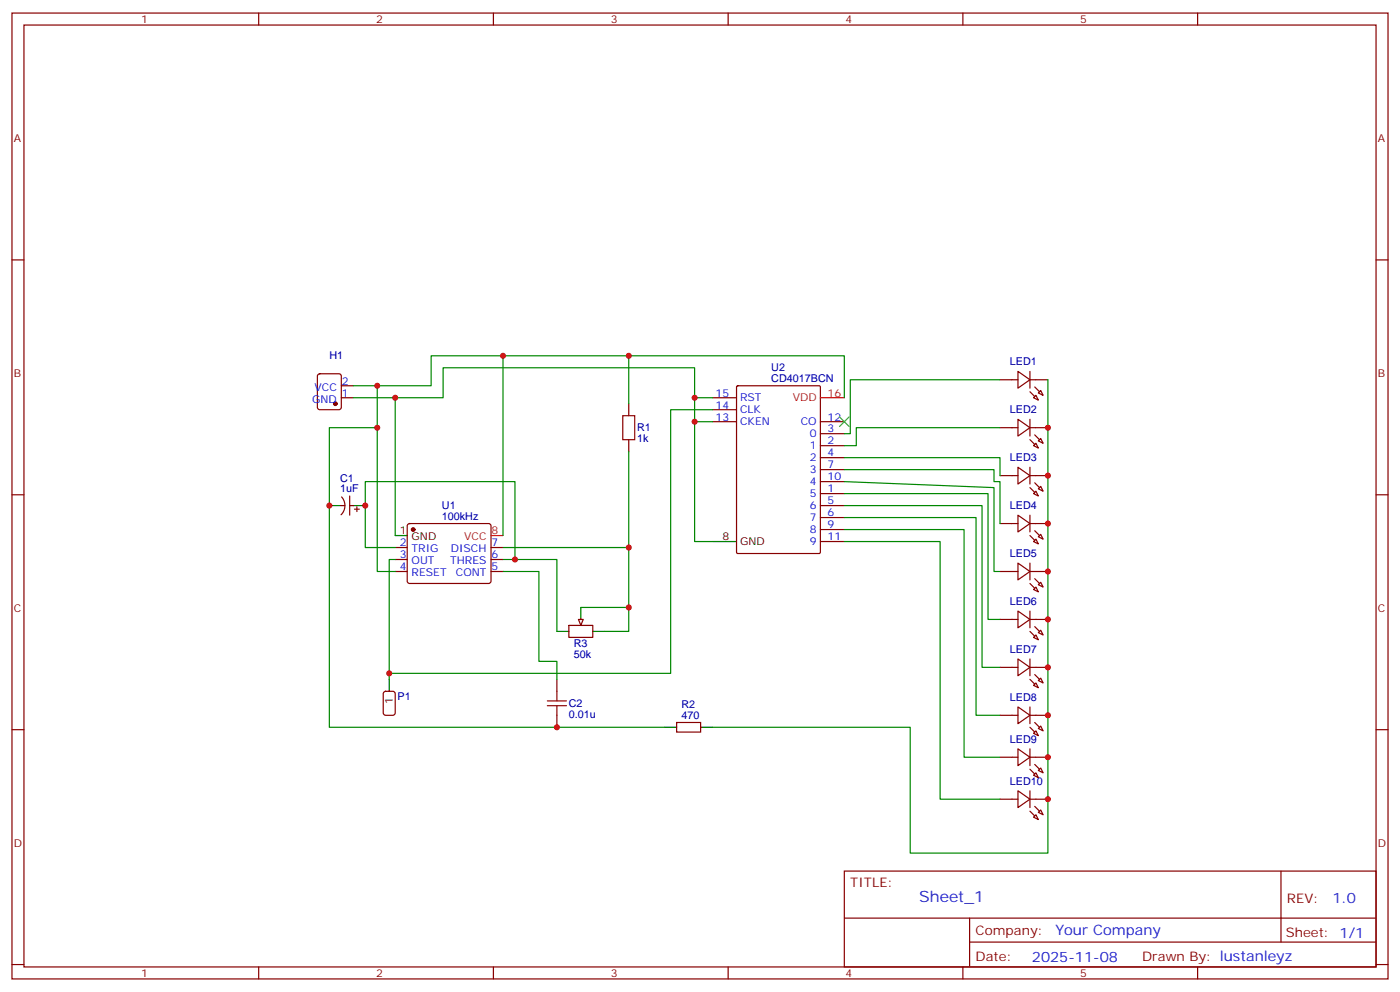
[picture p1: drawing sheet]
<svg xmlns="http://www.w3.org/2000/svg" width="412mm" height="292mm" viewBox="0 0 412 292" stroke-linecap="round" stroke-linejoin="round" font-family="sans-serif">
<g fill="none" stroke="#870000" stroke-width=".35">
<path d="M3.5 3.8h405.4v284.4h-405.4zM7.1 7.4h398.2v277.3h-398.2zM76.2 3.8v3.6M145.3 3.8v3.6M214.5 3.8v3.6M283.6 3.8v3.6M352.8 3.8v3.6M3.5 76.5h3.6M405.3 76.5h3.6M93.7 110.2l.5-.2h5.6l.7 .5v9.4l-.4 .7h-5.9l-.7-.4v-9.5zM100.5 117.1h3.6M100.5 113.6h3.6"/>
<path d="M185.2 118.9v3.5M209.9 117.1h7.1M217 113.7l.3-.1h24l.3 .1 .1 48.9-.2 .3h-24.2l-.3-.1zM185.2 129.4v3.6M209.9 124.1h7.1M209.9 120.6h7.1M241.7 131.2h7M241.7 127.7h7M241.7 134.7h7M241.7 138.3h7M241.7 124.1h7M3.5 145.7h3.6"/>
<path d="M100.5 148.8h1.1M100.6 146.3a3.8 3.8 0 0 1-.1 5.2M103 148.8h1.1M103 146v5.7M104.4 149.9h1.4M105.1 149.2v1.4M120.2 154.3l.4-.2h23.3l.5 .2 .2 .5v16.5l-.7 .5-23.5-.1-.5-.6v-16.3zM241.7 145.3h7M241.7 148.8h7M241.7 152.4h7M241.7 155.9h7M241.7 141.8h7"/>
<path d="M241.7 159.4h7M405.3 145.7h3.6M116.4 161.2h3.5M116.4 164.7h3.5M116.4 168.2h3.5M144.6 161.2h3.6M144.6 164.7h3.6M144.6 168.2h3.6M164 200v3.5M167.6 184.1h7v3.5h-7zM3.5 214.8h3.6M164 210.6v3.5"/>
<path d="M199.3 212.7h7.1v2.8h-7.1zM405.3 214.8h3.6M248.7 256.4h156.6v28.3h-156.6zM377.3 256.5v20.8M248.7 270.3h156.5M285.6 277.3h119.6M285.6 270.3v14.1M3.5 284h3.6M76.2 284.7v3.5M145.3 284.7v3.5M214.5 284.7v3.5M283.6 284.7v3.5"/>
<path d="M352.8 284.7v3.5M405.3 284h3.6"/>
</g>
<path d="M97 148.8h3.5M104.1 148.8h3.5M116.4 157.7h3.5M209.9 159.4h7.1M171.1 178.8v3.6M164 185.9h3.6M174.6 185.9h3.6M195.8 214.1h3.5M206.4 214.1h3.5" fill="none" stroke="#000" stroke-width=".35"/>
<path d="M241.7 117.1h7M144.6 157.7h3.6" fill="none" stroke="#f00" stroke-width=".35"/>
<g fill="#870000" stroke="#870000" stroke-width=".35">
<circle cx="121.7" cy="155.9" r=".53"/>
<circle cx="98.8" cy="118.9" r=".53"/>
</g>
<path d="M183.4 122.4h3.6v7h-3.6zM161.2 207.8h5.7M161.2 206.3h5.7M164 203.5v2.8M164 207.8v2.8" fill="none" stroke="#a10000" stroke-width=".35"/>
<path d="M170.4 182.4h1.4l-.7 1.7z" fill="#f0f0f0" stroke="#870000" stroke-width=".35"/>
<g fill="none" stroke="#870000" stroke-width=".35">
<path d="M294.6 111.8h5.3M299.9 109.3l3.5 2.5-3.5 2.5zM303.4 111.8h5.3M303.4 109.3v5M304.4 117.1l.8-.7 .7 1.4zM305.9 115.7l.7-.7 .7 1.4zM294.6 125.9h5.3M299.9 123.4l3.5 2.5-3.5 2.5zM299.9 137.5l3.5 2.5-3.5 2.5zM303.4 123.4v5M303.4 137.5v5M303.4 125.9h5.3"/>
<path d="M304.4 131.2l.8-.7 .7 1.4zM305.9 129.8l.7-.7 .7 1.4zM294.6 140h5.3M294.6 154.1h5.3M299.9 151.7l3.5 2.4-3.5 2.5zM303.4 151.7v4.9M303.4 140h5.3M303.4 154.1h5.3M304.4 145.3l.8-.7 .7 1.4zM304.4 159.4l.8-.7 .7 1.4zM305.9 143.9l.7-.7 .7 1.4zM305.9 158l.7-.7 .7 1.4z"/>
<path d="M294.6 168.2h5.3M299.9 165.8l3.5 2.4-3.5 2.5zM299.9 179.9l3.5 2.5-3.5 2.4zM303.4 165.8v4.9M303.4 179.9v4.9M303.4 168.2h5.3M304.4 173.5l.8-.7 .7 1.4zM305.9 172.1l.7-.7 .7 1.4zM294.6 182.4h5.3M294.6 196.5h5.3M299.9 194l3.5 2.5-3.5 2.4zM303.4 194v4.9"/>
<path d="M303.4 182.4h5.3M303.4 196.5h5.3M304.4 187.6l.8-.7 .7 1.4zM305.9 186.2l.7-.7 .7 1.4zM113.1 203.7l.5-.2h2.1l.7 .4v6l-.4 .6-2.4 .1-.7-.5v-5.9zM294.6 210.6h5.3M299.9 208.1l3.5 2.5-3.5 2.4zM303.4 208.1v4.9M303.4 210.6h5.3M304.4 201.8l.8-.8 .7 1.5zM304.4 215.9l.8-.7 .7 1.4zM305.9 200.3l.7-.7 .7 1.4z"/>
<path d="M305.9 214.5l.7-.8 .7 1.5zM294.6 222.9h5.3M294.6 235.3h5.3M299.9 220.5l3.5 2.4-3.5 2.5zM299.9 232.8l3.5 2.5-3.5 2.4zM303.4 220.5v4.9M303.4 232.8v4.9M303.4 222.9h5.3M303.4 235.3h5.3M304.4 228.2l.8-.7 .7 1.4zM305.9 226.8l.7-.7 .7 1.4zM305.9 239.1l.7-.7 .7 1.5z"/>
<path d="M304.4 240.6l.8-.7 .7 1.4z"/>
</g>
<g fill="#870000" stroke="#870000" stroke-width=".35">
<path d="M304.8 113.9l1.4 1.4z"/>
<path d="M303.4 115.3l1.4 1.4z"/>
<path d="M304.8 128l1.4 1.4z"/>
<path d="M303.4 129.4l1.4 1.4z"/>
<path d="M304.8 142.1l1.4 1.4z"/>
<path d="M303.4 143.5l1.4 1.5z"/>
<path d="M304.8 156.2l1.4 1.5z"/>
<path d="M303.4 157.7l1.4 1.4z"/>
<path d="M304.8 170.4l1.4 1.4z"/>
<path d="M303.4 171.8l1.4 1.4z"/>
<path d="M304.8 184.5l1.4 1.4z"/>
<path d="M303.4 185.9l1.4 1.4z"/>
<path d="M304.8 198.6l1.4 1.4z"/>
<path d="M303.4 200l1.4 1.4z"/>
<path d="M304.8 212.7l1.4 1.4z"/>
<path d="M303.4 214.1l1.4 1.4z"/>
<path d="M304.8 225l1.4 1.4z"/>
<path d="M303.4 226.4l1.4 1.5z"/>
<path d="M304.8 237.4l1.4 1.4z"/>
<path d="M303.4 238.8l1.4 1.4z"/>
</g>
<path d="M114.7 200v3.5" fill="none" stroke="#000" stroke-width=".35"/>
<g fill="none" stroke="#008700" stroke-width=".35">
<path d="M104.1 113.6h22.9v-8.9h121.7v12.4M104.1 117.1h26.4v-8.8h74.1v51.1h5.3M111.1 113.6v54.6h5.3M116.4 117.1v40.6M148.2 104.7v53M185.2 104.7v14.2M204.6 117.1h5.3M294.6 111.8h-44.1v15.9h-1.8M308.7 111.8v139.3h-40.6v-37h-58.2M111.1 125.9h-14.1v88.2h98.8M185.2 133v28.2h-37M204.6 124.1h5.3"/>
<path d="M209.9 120.6h-12.3v77.6h-82.9v-33.5h1.7M248.7 134.7h45.9v5.3M248.7 138.3h44.1v3.5h1.8v12.3M294.6 125.9h-42.4v5.3h-3.5M248.7 141.8l44.1 1.7v24.7h1.8M248.7 145.3h42.3v37.1h3.6M248.7 152.4h38.8v58.2h7.1M248.7 155.9h35.3v67h10.6M248.7 159.4h28.2v75.9h17.7M248.7 148.8h40.6v47.7h5.3M116.4 161.2h-8.8v-19.4h44.1v22.9M148.2 164.7h15.8v21.2"/>
<path d="M148.2 168.2h10.5v26.5h5.3v5.3M171.1 178.8h14.1M185.2 161.2v24.7h-7M114.7 198.2v1.8"/>
</g>
<path d="M247.3 122.7l2.8 2.9M250.1 122.7l-2.8 2.9" fill="none" stroke="#3c3" stroke-width=".35"/>
<g fill="#c00">
<circle cx="308.7" cy="125.9" r=".88"/>
<circle cx="308.7" cy="140" r=".88"/>
<circle cx="308.7" cy="154.1" r=".88"/>
<circle cx="308.7" cy="168.2" r=".88"/>
<circle cx="308.7" cy="182.4" r=".88"/>
<circle cx="308.7" cy="196.5" r=".88"/>
<circle cx="308.7" cy="210.6" r=".88"/>
<circle cx="308.7" cy="222.9" r=".88"/>
<circle cx="308.7" cy="235.3" r=".88"/>
<circle cx="148.2" cy="104.7" r=".88"/>
<circle cx="204.6" cy="117.1" r=".88"/>
<circle cx="204.6" cy="124.1" r=".88"/>
<circle cx="185.2" cy="104.7" r=".88"/>
<circle cx="185.2" cy="161.2" r=".88"/>
<circle cx="185.2" cy="178.8" r=".88"/>
<circle cx="151.7" cy="164.7" r=".88"/>
<circle cx="107.6" cy="148.8" r=".88"/>
<circle cx="116.4" cy="117.1" r=".88"/>
<circle cx="114.7" cy="198.2" r=".88"/>
<circle cx="111.1" cy="113.6" r=".88"/>
<circle cx="111.1" cy="125.9" r=".88"/>
<circle cx="97" cy="148.8" r=".88"/>
<circle cx="164" cy="214.1" r=".88"/>
</g>
<text font-size="4.6" fill="#00f" x="270.8" y="265.5">Sheet_1</text>
<g font-size="4.2" fill="#00f">
<text x="392.5" y="265.7">1.0</text>
<text x="310.9" y="275.3">Your Company</text>
<text x="304" y="283.1">2025-11-08</text>
</g>
<g font-size="3.9" fill="#800">
<text x="250.5" y="261">TITLE:</text>
<text x="379.1" y="265.7">REV:</text>
<text x="287.4" y="275.2">Company:</text>
<text x="378.7" y="275.8">Sheet: 1/1</text>
<text x="287.4" y="282.9">Date:</text>
<text x="336.4" y="283">Drawn By: lustanleyz</text>
</g>
<g font-size="3.2" fill="#800">
<text x="41.6" y="6.8">1</text>
<text x="110.8" y="6.8">2</text>
<text x="179.9" y="6.8">3</text>
<text x="249.1" y="6.8">4</text>
<text x="318.2" y="6.8">5</text>
<text x="4.1" y="41.9">A</text>
<text x="405.9" y="41.9">A</text>
<text x="4.1" y="111.1">B</text>
<text x="405.9" y="111.1">B</text>
<text x="4.1" y="180.2">C</text>
<text x="405.9" y="180.2">C</text>
<text x="4.1" y="249.4">D</text>
<text x="405.9" y="249.4">D</text>
<text x="41.6" y="287.7">1</text>
<text x="110.8" y="287.7">2</text>
<text x="179.9" y="287.7">3</text>
<text x="249.1" y="287.7">4</text>
<text x="318.2" y="287.7">5</text>
</g>
<g font-size="3.2" fill="#000080">
<text x="97" y="105.8">H1</text>
<text x="297.5" y="107.6">LED1</text>
<text x="227.2" y="112.4">CD4017BCN</text>
<text x="227.2" y="109.2">U2</text>
<text x="297.5" y="121.7">LED2</text>
<text x="187.7" y="130.2">1k</text>
<text x="187.7" y="127">R1</text>
<text x="297.5" y="135.8">LED3</text>
<text x="100.2" y="141.8">C1</text>
<text x="100.2" y="145">1uF</text>
<text x="130.2" y="149.8">U1</text>
<text x="297.5" y="149.9">LED4</text>
<text x="130.2" y="153">100kHz</text>
<text x="297.5" y="164">LED5</text>
<text x="297.5" y="178.1">LED6</text>
<text x="169" y="190.6">R3</text>
<text x="169" y="193.7">50k</text>
<text x="297.5" y="192.3">LED7</text>
<text x="117.1" y="206">P1</text>
<text x="167.6" y="208.1">C2</text>
<text x="200.7" y="208.4">R2</text>
<text x="297.5" y="206.4">LED8</text>
<text x="167.6" y="211.3">0.01u</text>
<text x="200.7" y="211.6">470</text>
<text x="297.5" y="218.7">LED9</text>
<text x="297.5" y="231.1">LED10</text>
</g>
<g font-size="3.2" fill="#00f">
<text x="100.7" y="113.2">2</text>
<text x="92" y="118.5">GND</text>
<text x="92.6" y="115">VCC</text>
<text x="100.7" y="116.7">1</text>
<text x="210.8" y="116.7">15</text>
<text x="218" y="118.1">RST</text>
<text x="210.8" y="120.3">14</text>
<text x="210.8" y="123.8">13</text>
<text x="218" y="121.7">CLK</text>
<text x="218" y="125.2">CKEN</text>
<text x="235.9" y="125.2">CO</text>
<text x="243.8" y="123.8">12</text>
<text x="238.6" y="128.7">0</text>
<text x="243.8" y="130.8">2</text>
<text x="243.8" y="127.3">3</text>
<text x="238.6" y="132.3">1</text>
<text x="238.6" y="135.8">2</text>
<text x="243.8" y="134.4">4</text>
<text x="243.8" y="137.9">7</text>
<text x="238.6" y="139.3">3</text>
<text x="238.6" y="142.8">4</text>
<text x="243.8" y="141.4">10</text>
<text x="238.6" y="146.4">5</text>
<text x="238.6" y="149.9">6</text>
<text x="243.8" y="145">1</text>
<text x="243.8" y="148.5">5</text>
<text x="238.6" y="153.4">7</text>
<text x="243.8" y="152">6</text>
<text x="243.8" y="155.5">9</text>
<text x="117.8" y="160.8">2</text>
<text x="144.8" y="160.8">7</text>
<text x="238.6" y="157">8</text>
<text x="238.6" y="160.5">9</text>
<text x="243.8" y="159.1">11</text>
<text x="117.8" y="164.4">3</text>
<text x="117.8" y="167.9">4</text>
<text x="121.2" y="162.6">TRIG</text>
<text x="121.2" y="166.1">OUT</text>
<text x="132.6" y="166.1">THRES</text>
<text x="132.8" y="162.6">DISCH</text>
<text x="144.8" y="167.9">5</text>
<text x="144.8" y="164.4">6</text>
<text x="121.2" y="169.7">RESET</text>
<text x="134.3" y="169.7">CONT</text>
</g>
<g font-size="3.2" fill="#f00">
<text x="233.5" y="118.1">VDD</text>
<text x="243.8" y="116.7">16</text>
<text x="136.7" y="159.1">VCC</text>
<text x="144.8" y="157.3">8</text>
</g>
<g font-size="3.2">
<text x="117.8" y="157.3">1</text>
<text x="121.2" y="159.1">GND</text>
<text x="212.8" y="159.1">8</text>
<text x="218" y="160.5">GND</text>
<text x="115.7" y="207.3" transform="rotate(-90 115.7 207.3)">1</text>
</g>
</svg>
